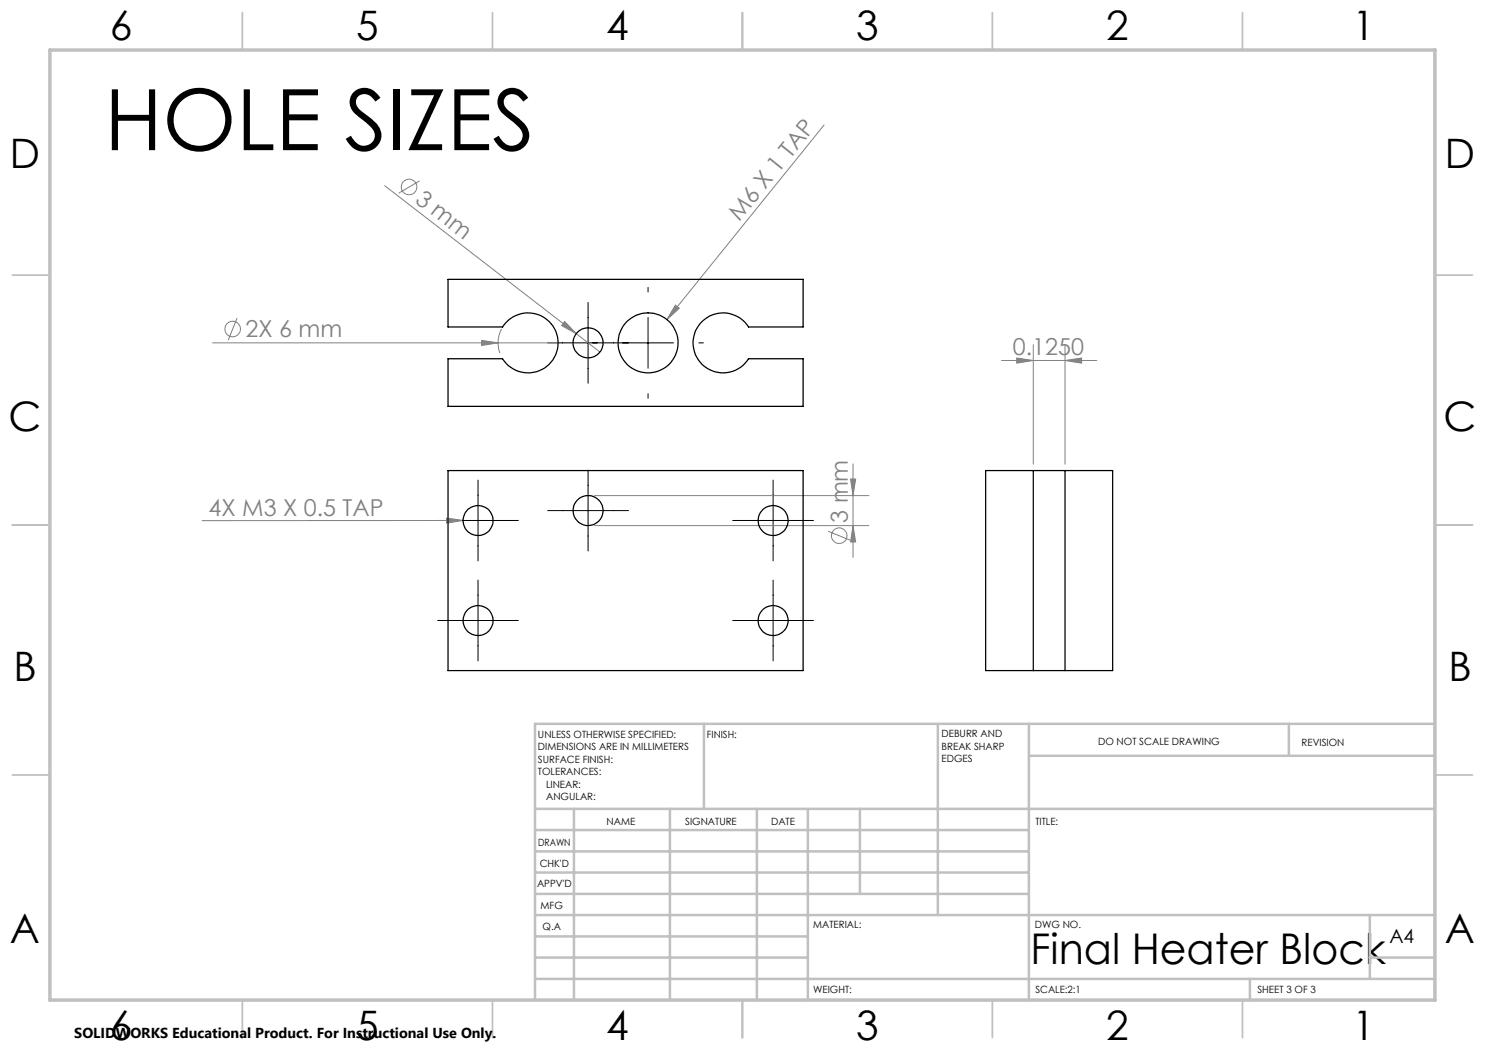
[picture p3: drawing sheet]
<svg xmlns="http://www.w3.org/2000/svg" width="297mm" height="210mm" viewBox="0 0 297 210" stroke-linecap="round" stroke-linejoin="round" font-family="sans-serif">
<g fill="none" stroke="#808080" stroke-width=".2">
<path d="M76.9 37.1l38.4 29.6M83.9 36.2l-4.1 2.4M164.8 25l-31.4 38.9M42.5 68.6h69.1M47.4 63.6l-1.8 4.4M96.3 68.1l3.3 .5-3.3 .5zM100.3 65.8a6 6 0 0 0-.3 4.8M112.9 64.3l2.4 2.4-3-1.6zM115.3 66.7l4.7 3.7M135.1 61l.8 .7-2.5 2.2zM200.3 72.1h19.1M203.3 71.6l3.4 .5-3.4 .5z"/>
<path d="M206.7 68.9v23.9M213 72.1l3.3-.5v1zM213 68.9v23.9M118.9 99.1h54.9M170.1 95.8h1l-.5 3.3zM170.6 92.8v18.7M89.3 103.6l3.3 .5-3.3 .5zM92.6 104.1h-52.2M118.9 105.1h54.9M165.6 106.2l4.5 1.8M170.6 105.1l.5 3.3h-1z"/>
<circle cx="81.8" cy="37.4" r="1.56"/>
<circle cx="46.5" cy="65.8" r="1.55"/>
<circle cx="167.8" cy="107.1" r="1.55"/>
</g>
<g fill="none" stroke="#000" stroke-width=".2">
<path d="M129.6 57.5v.9M109.5 68.6h25.2M117.6 60.5v16.2M129.6 63.5v10.2M129.6 78.7v.9M139.8 68.6h.9M95.6 96v16.2M117.6 94v16.2M154.6 96v16.2M87.5 104.1h16.2M95.6 116v16.2M109.5 102.1h16.2"/>
<path d="M146.5 104.1h16.2M154.6 116v16.2M87.5 124.1h16.2M146.5 124.1h16.2"/>
</g>
<g fill="none" stroke="#c0c0c0" stroke-width=".35">
<path d="M48.5 2.5v7.5M98.5 2.5v7.5M148.5 2.5v7.5M198.5 2.5v7.5M248.5 2.5v7.5M2.5 55h7.5M287 55h7.5M2.5 105h7.5M287 105h7.5M2.5 155h7.5M287 155h7.5M48.5 200v7.5"/>
<path d="M98.5 200v7.5M148.5 200v7.5M198.5 200v7.5M248.5 200v7.5"/>
</g>
<g fill="none" stroke="#c0c0c0" stroke-width=".5">
<path d="M140.8 144.8v17M187.6 144.8v38.2M205.8 144.8v55.2M205.8 151.2h81.2M257.8 144.8v6.4M287 144.8h-180v55.2M107 161.8h180M107 178.8h98.8M107 174.5h98.8M107 170.3h98.8M107 166h98.8M114.8 161.8v38.2"/>
<path d="M134 161.8v38.2M151.4 161.8v38.2M161.6 161.8v38.2M172 161.8v17M107 195.8h180M107 191.5h54.6M107 187.3h54.6M107 183h180M250 195.8v4.2M274 191.5h13M274 183v12.8"/>
</g>
<path d="M10 10h277v190h-277z" fill="none" stroke="#c0c0c0" stroke-width=".7"/>
<g fill="#808080">
<path d="M135.1 61l.8 .7-2.5 2.2z"/>
<path d="M89.3 103.6l3.3 .5-3.3 .5z"/>
<path d="M112.9 64.3l2.4 2.4-3-1.6z"/>
<path d="M96.3 68.1l3.3 .5-3.3 .5z"/>
<path d="M203.3 71.6l3.4 .5-3.4 .5zM213 72.1l3.3-.5v1z"/>
<path d="M170.1 95.8h1l-.5 3.3zM170.6 105.1l.5 3.3h-1z"/>
</g>
<g fill="none" stroke="#000" stroke-width=".25">
<path d="M89.6 55.9h71v9.5h-10.9a6 6 0 0 0-9-1.4 6 6 0 0 0 0 9.1 6 6 0 0 0 9-1.4h10.9v9.6h-71v-9.6h10.9a6 6 0 0 0 9 1.4 6 6 0 0 0 0-9.1 6 6 0 0 0-9 1.4h-10.9zM89.6 94.1h71v40h-71zM206.7 94.1h6.3M206.7 94.1h-9.6v40h9.6M206.7 94.1v40M213 94.1h9.5v40h-9.5M213 94.1v40M206.7 134.1h6.3"/>
<circle cx="117.6" cy="68.6" r="3"/>
<circle cx="129.6" cy="68.6" r="6"/>
<circle cx="95.6" cy="104.1" r="3"/>
<circle cx="117.6" cy="102.1" r="2.99"/>
<circle cx="154.6" cy="104.1" r="2.99"/>
<circle cx="95.6" cy="124.1" r="3"/>
<circle cx="154.6" cy="124.1" r="2.99"/>
</g>
<text font-size="16.9" x="20.9" y="30">HOLE SIZES</text>
<text font-size="8.5" x="206.1" y="192.7">Final Heater Block</text>
<g font-size="8.1">
<text x="22" y="8">6</text>
<text x="71.2" y="8">5</text>
<text x="121.2" y="8">4</text>
<text x="171.3" y="8">3</text>
<text x="221.3" y="8">2</text>
<text x="270.5" y="8">1</text>
<text x="2" y="33.6">D</text>
<text x="289" y="33.6">D</text>
<text x="1.7" y="86.1">C</text>
<text x="288.7" y="86.1">C</text>
<text x="2.7" y="136.1">B</text>
<text x="289.7" y="136.1">B</text>
<text x="2" y="188.6">A</text>
<text x="289" y="188.6">A</text>
<text x="22" y="208">6</text>
<text x="71.2" y="208">5</text>
<text x="121.2" y="208">4</text>
<text x="171.3" y="208">3</text>
<text x="221.3" y="208">2</text>
<text x="270.5" y="208">1</text>
</g>
<g font-size="4.7" fill="#808080">
<text x="82.8" y="40.3" transform="rotate(38 82.8 40.3)">3 mm</text>
<text x="147.9" y="44.3" transform="rotate(-51 147.9 44.3)">M6 X 1 TAP</text>
<text x="49.1" y="67.5">2X 6 mm</text>
<text x="202.6" y="71.1">0.1250</text>
<text x="41.7" y="103.1">4X M3 X 0.5 TAP</text>
<text x="169.6" y="104.6" transform="rotate(-90 169.6 104.6)">3 mm</text>
</g>
<text font-size="3.9" x="277.9" y="188.5">A4</text>
<text font-size="2.9" x="14.9" y="207.6">SOLIDWORKS Educational Product. For Instructional Use Only.</text>
<g font-size="2">
<text x="107.6" y="147.6">UNLESS OTHERWISE SPECIFIED:</text>
<text x="141.4" y="147.6">FINISH:</text>
<text x="188.3" y="147.5">DEBURR AND</text>
<text x="188.3" y="150">BREAK SHARP</text>
<text x="219.6" y="149">DO NOT SCALE DRAWING</text>
<text x="260.3" y="149.2">REVISION</text>
<text x="107.6" y="150.1">DIMENSIONS ARE IN MILLIMETERS</text>
<text x="107.6" y="152.6">SURFACE FINISH:</text>
<text x="107.6" y="155.1">TOLERANCES:</text>
<text x="188.3" y="152.5">EDGES</text>
<text x="109.2" y="157.6">LINEAR:</text>
<text x="109.2" y="160.1">ANGULAR:</text>
<text x="121.3" y="165">NAME</text>
<text x="137" y="164.9">SIGNATURE</text>
<text x="154.2" y="164.9">DATE</text>
<text x="207.1" y="164.9">TITLE:</text>
<text x="107.6" y="169.1">DRAWN</text>
<text x="107.9" y="173.3">CHK'D</text>
<text x="107.4" y="177.4">APPV'D</text>
<text x="108.1" y="181.8">MFG</text>
<text x="108.5" y="186">Q.A</text>
<text x="162.6" y="185.5">MATERIAL:</text>
<text x="207" y="185.5">DWG NO.</text>
<text x="162.6" y="198.5">WEIGHT:</text>
<text x="207.1" y="198.6">SCALE:2:1</text>
<text x="251.5" y="198.6">SHEET 3 OF 3</text>
</g>
</svg>
